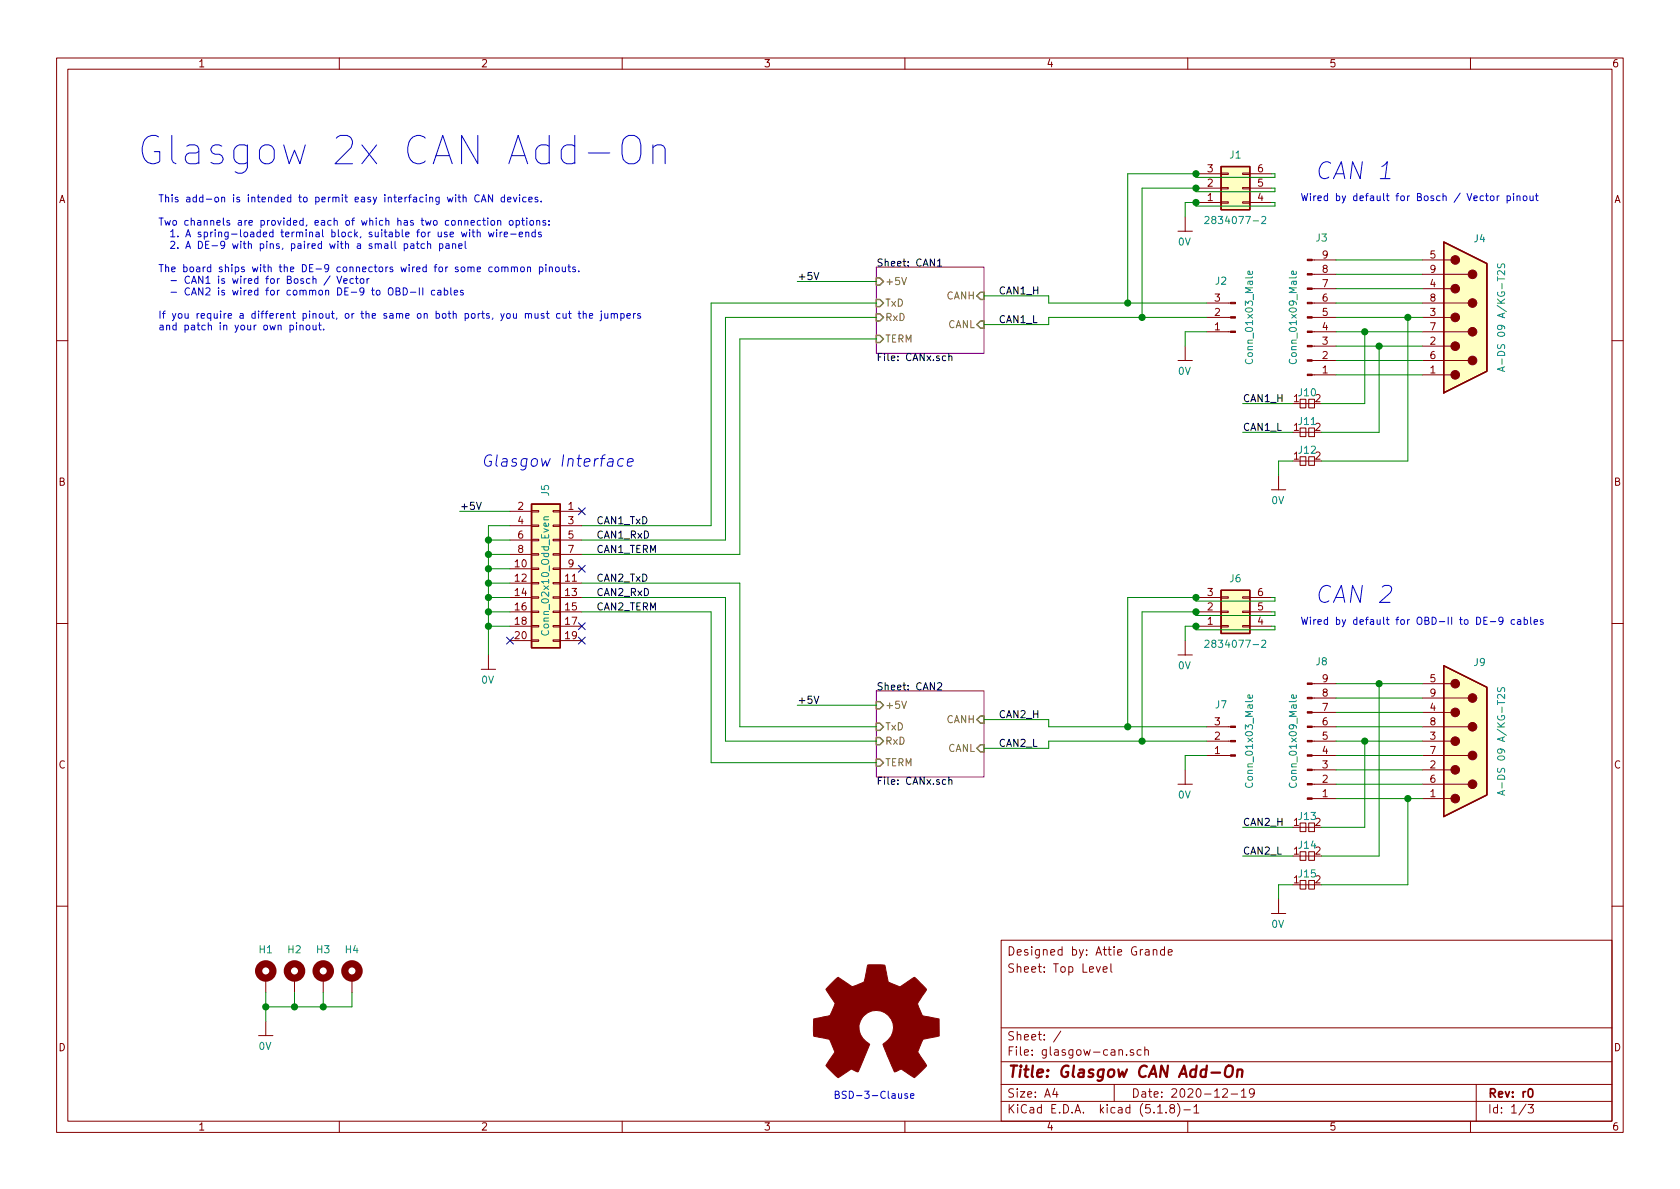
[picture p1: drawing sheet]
EESchema Schematic File Version 4
EELAYER 30 0
EELAYER END
$Descr A4 11693 8268
encoding utf-8
Sheet 1 3
Title "Glasgow CAN Add-On"
Date "2020-12-19"
Rev "r0"
Comp ""
Comment1 ""
Comment2 ""
Comment3 "Sheet: Top Level"
Comment4 "Designed by: Attie Grande"
$EndDescr
$Comp
L Connector_Generic:Conn_02x10_Odd_Even J5
U 1 1
P 3850 3950
F 0 "J5" V 3900 4450 50  0000 L CNN
F 1 "Conn_02x10_Odd_Even" V 3900 3900 50  0000 C CNN
F 2 "Connector_IDC:IDC-Header_2x10_P2.54mm_Vertical" H 3850 3950 50  0001 C CNN
F 3 "~" H 3850 3950 50  0001 C CNN
	1    3850 3950
	-1   0    0    -1  
$EndComp
$Comp
L DX_MON:0V #PWR04
U 1 1
P 3400 4550
F 0 "#PWR04" H 3400 4350 50  0001 C CNN
F 1 "0V" H 3405 4377 50  0000 C CNN
F 2 "" H 3100 4650 50  0001 C CNN
F 3 "" H 3100 4650 50  0001 C CNN
	1    3400 4550
	-1   0    0    -1  
$EndComp
Wire Wire Line
	3550 3650 3400 3650
Wire Wire Line
	3400 3650 3400 3750
Wire Wire Line
	3550 3750 3400 3750
Connection ~ 3400 3750
Wire Wire Line
	3400 3750 3400 3850
Wire Wire Line
	3550 3850 3400 3850
Connection ~ 3400 3850
Wire Wire Line
	3400 3850 3400 3950
Wire Wire Line
	3550 3950 3400 3950
Connection ~ 3400 3950
Wire Wire Line
	3400 3950 3400 4050
Wire Wire Line
	3550 4050 3400 4050
Connection ~ 3400 4050
Wire Wire Line
	3400 4050 3400 4150
Wire Wire Line
	3550 4150 3400 4150
Connection ~ 3400 4150
Wire Wire Line
	3400 4150 3400 4250
Wire Wire Line
	3550 4250 3400 4250
Connection ~ 3400 4250
Wire Wire Line
	3400 4250 3400 4350
Wire Wire Line
	3550 4350 3400 4350
Connection ~ 3400 4350
NoConn ~ 4050 4450
NoConn ~ 3550 4450
NoConn ~ 4050 3550
Text Label 4150 3650 0    50   ~ 0
CAN1_TxD
Text Label 4150 3750 0    50   ~ 0
CAN1_RxD
Text Label 4150 3850 0    50   ~ 0
CAN1_TERM
NoConn ~ 4050 4350
Text Label 3200 3550 0    50   ~ 0
+5V
Wire Wire Line
	3200 3550 3550 3550
Wire Wire Line
	6100 1950 5550 1950
Text Label 5550 1950 0    50   ~ 0
+5V
Text Label 6950 2250 0    50   ~ 0
CAN1_L
Text Label 6950 2050 0    50   ~ 0
CAN1_H
$Comp
L Connector:Conn_01x03_Male J2
U 1 1
P 8600 2200
F 0 "J2" H 8700 1950 50  0000 C CNN
F 1 "Conn_01x03_Male" V 8500 2200 50  0000 C CNN
F 2 "Connector_PinHeader_2.54mm:PinHeader_1x03_P2.54mm_Vertical" H 8600 2200 50  0001 C CNN
F 3 "~" H 8600 2200 50  0001 C CNN
	1    8600 2200
	-1   0    0    1   
$EndComp
Wire Wire Line
	7300 2100 7300 2050
Wire Wire Line
	7300 2050 6850 2050
Wire Wire Line
	7300 2200 7300 2250
Wire Wire Line
	7300 2250 6850 2250
Wire Wire Line
	3400 4350 3400 4550
$Sheet
S 6100 1850 750  600 
U 5FB9C48E
F0 "CAN1" 50
F1 "CANx.sch" 50
F2 "TxD" I L 6100 2100 50 
F3 "RxD" I L 6100 2200 50 
F4 "TERM" I L 6100 2350 50 
F5 "+5V" I L 6100 1950 50 
F6 "CANH" I R 6850 2050 50 
F7 "CANL" I R 6850 2250 50 
$EndSheet
Text Notes 3350 3250 0    79   Italic 0
Glasgow Interface
Wire Wire Line
	8350 1400 8325 1400
Wire Wire Line
	8250 1400 8250 1500
$Comp
L DX_MON:0V #PWR01
U 1 1
P 8250 1500
F 0 "#PWR01" H 8250 1300 50  0001 C CNN
F 1 "0V" H 8255 1327 50  0000 C CNN
F 2 "" H 7950 1600 50  0001 C CNN
F 3 "" H 7950 1600 50  0001 C CNN
	1    8250 1500
	-1   0    0    -1  
$EndComp
Wire Wire Line
	8350 1300 8325 1300
NoConn ~ 4050 3950
Text Label 4150 4050 0    50   ~ 0
CAN2_TxD
Text Label 4150 4150 0    50   ~ 0
CAN2_RxD
Text Label 4150 4250 0    50   ~ 0
CAN2_TERM
$Comp
L Connector:DB9_Male J4
U 1 1
P 10200 2200
F 0 "J4" H 10300 2750 50  0000 C CNN
F 1 "A-DS 09 A/KG-T2S" V 10450 2200 50  0000 C CNN
F 2 "Connector_Dsub:DSUB-9_Male_Horizontal_P2.77x2.84mm_EdgePinOffset7.70mm_Housed_MountingHolesOffset9.12mm" H 10200 2200 50  0001 C CNN
F 3 " ~" H 10200 2200 50  0001 C CNN
F 4 "Assmann WSW Components" H 10200 2200 50  0001 C CNN "MFR"
F 5 "A-DS 09 A/KG-T2S" H 10200 2200 50  0001 C CNN "MPN"
	1    10200 2200
	1    0    0    -1  
$EndComp
$Comp
L Connector:Conn_01x09_Male J3
U 1 1
P 9100 2200
F 0 "J3" H 9200 1650 50  0000 C CNN
F 1 "Conn_01x09_Male" V 9000 2200 50  0000 C CNN
F 2 "Connector_PinHeader_2.54mm:PinHeader_1x09_P2.54mm_Vertical" H 9100 2200 50  0001 C CNN
F 3 "~" H 9100 2200 50  0001 C CNN
	1    9100 2200
	1    0    0    1   
$EndComp
Wire Wire Line
	9900 1800 9300 1800
Wire Wire Line
	9900 2000 9300 2000
Wire Wire Line
	9900 2100 9300 2100
Wire Wire Line
	9300 2500 9900 2500
Wire Wire Line
	9900 2600 9300 2600
Wire Wire Line
	7300 2100 7850 2100
Wire Wire Line
	7300 2200 7950 2200
Wire Wire Line
	7950 2200 7950 1300
Connection ~ 7950 2200
Wire Wire Line
	7950 2200 8400 2200
Connection ~ 7850 2100
Wire Wire Line
	7850 2100 8400 2100
Wire Wire Line
	7850 1200 7850 2100
Wire Wire Line
	7850 1200 8325 1200
$Comp
L DX_MON:0V #PWR02
U 1 1
P 8250 2400
F 0 "#PWR02" H 8250 2200 50  0001 C CNN
F 1 "0V" H 8255 2227 50  0000 C CNN
F 2 "" H 7950 2500 50  0001 C CNN
F 3 "" H 7950 2500 50  0001 C CNN
	1    8250 2400
	-1   0    0    -1  
$EndComp
Wire Wire Line
	8250 2300 8250 2400
Wire Wire Line
	8250 2300 8400 2300
Wire Wire Line
	6100 4900 5550 4900
Text Label 5550 4900 0    50   ~ 0
+5V
Text Label 6950 5200 0    50   ~ 0
CAN2_L
Text Label 6950 5000 0    50   ~ 0
CAN2_H
$Comp
L Connector:Conn_01x03_Male J7
U 1 1
P 8600 5150
F 0 "J7" H 8700 4900 50  0000 C CNN
F 1 "Conn_01x03_Male" V 8500 5150 50  0000 C CNN
F 2 "Connector_PinHeader_2.54mm:PinHeader_1x03_P2.54mm_Vertical" H 8600 5150 50  0001 C CNN
F 3 "~" H 8600 5150 50  0001 C CNN
	1    8600 5150
	-1   0    0    1   
$EndComp
Wire Wire Line
	7300 5050 7300 5000
Wire Wire Line
	7300 5000 6850 5000
Wire Wire Line
	7300 5150 7300 5200
Wire Wire Line
	7300 5200 6850 5200
$Sheet
S 6100 4800 750  600 
U 5FD1E469
F0 "CAN2" 50
F1 "CANx.sch" 50
F2 "TxD" I L 6100 5050 50 
F3 "RxD" I L 6100 5150 50 
F4 "TERM" I L 6100 5300 50 
F5 "+5V" I L 6100 4900 50 
F6 "CANH" I R 6850 5000 50 
F7 "CANL" I R 6850 5200 50 
$EndSheet
Wire Wire Line
	8350 4350 8325 4350
Wire Wire Line
	8250 4350 8250 4450
$Comp
L DX_MON:0V #PWR03
U 1 1
P 8250 4450
F 0 "#PWR03" H 8250 4250 50  0001 C CNN
F 1 "0V" H 8255 4277 50  0000 C CNN
F 2 "" H 7950 4550 50  0001 C CNN
F 3 "" H 7950 4550 50  0001 C CNN
	1    8250 4450
	-1   0    0    -1  
$EndComp
Wire Wire Line
	8350 4250 8325 4250
$Comp
L Connector:DB9_Male J9
U 1 1
P 10200 5150
F 0 "J9" H 10300 5700 50  0000 C CNN
F 1 "A-DS 09 A/KG-T2S" V 10450 5150 50  0000 C CNN
F 2 "Connector_Dsub:DSUB-9_Male_Horizontal_P2.77x2.84mm_EdgePinOffset7.70mm_Housed_MountingHolesOffset9.12mm" H 10200 5150 50  0001 C CNN
F 3 " ~" H 10200 5150 50  0001 C CNN
F 4 "Assmann WSW Components" H 10200 5150 50  0001 C CNN "MFR"
F 5 "A-DS 09 A/KG-T2S" H 10200 5150 50  0001 C CNN "MPN"
	1    10200 5150
	1    0    0    -1  
$EndComp
$Comp
L Connector:Conn_01x09_Male J8
U 1 1
P 9100 5150
F 0 "J8" H 9200 4600 50  0000 C CNN
F 1 "Conn_01x09_Male" V 9000 5150 50  0000 C CNN
F 2 "Connector_PinHeader_2.54mm:PinHeader_1x09_P2.54mm_Vertical" H 9100 5150 50  0001 C CNN
F 3 "~" H 9100 5150 50  0001 C CNN
	1    9100 5150
	1    0    0    1   
$EndComp
Wire Wire Line
	9900 4750 9600 4750
Wire Wire Line
	9900 4850 9300 4850
Wire Wire Line
	9900 5050 9300 5050
Wire Wire Line
	9900 5250 9300 5250
Wire Wire Line
	9900 5350 9300 5350
Wire Wire Line
	9300 5450 9900 5450
Wire Wire Line
	7300 5050 7850 5050
Wire Wire Line
	7300 5150 7950 5150
Wire Wire Line
	7950 5150 7950 4250
Connection ~ 7950 5150
Wire Wire Line
	7950 5150 8400 5150
Connection ~ 7850 5050
Wire Wire Line
	7850 5050 8400 5050
Wire Wire Line
	7850 4150 7850 5050
Wire Wire Line
	7850 4150 8325 4150
$Comp
L DX_MON:0V #PWR05
U 1 1
P 8250 5350
F 0 "#PWR05" H 8250 5150 50  0001 C CNN
F 1 "0V" H 8255 5177 50  0000 C CNN
F 2 "" H 7950 5450 50  0001 C CNN
F 3 "" H 7950 5450 50  0001 C CNN
	1    8250 5350
	-1   0    0    -1  
$EndComp
Wire Wire Line
	8250 5250 8250 5350
Wire Wire Line
	8250 5250 8400 5250
Wire Wire Line
	4050 3650 4950 3650
Wire Wire Line
	4950 2100 6100 2100
Wire Wire Line
	4050 3750 5050 3750
Wire Wire Line
	5050 2200 6100 2200
Wire Wire Line
	4050 3850 5150 3850
Wire Wire Line
	5150 4050 5150 5050
Wire Wire Line
	4050 4050 5150 4050
Wire Wire Line
	5150 5050 6100 5050
Wire Wire Line
	5050 5150 5050 4150
Wire Wire Line
	4050 4150 5050 4150
Wire Wire Line
	5050 5150 6100 5150
Wire Wire Line
	4950 4250 4950 5300
Wire Wire Line
	4050 4250 4950 4250
Wire Wire Line
	4950 5300 6100 5300
Wire Wire Line
	5150 2350 6100 2350
Text Notes 1100 2300 0    50   ~ 0
This add-on is intended to permit easy interfacing with CAN devices.\n\nTwo channels are provided, each of which has two connection options:\n  1. A spring-loaded terminal block, suitable for use with wire-ends\n  2. A DE-9 with pins, paired with a small patch panel\n\nThe board ships with the DE-9 connectors wired for some common pinouts.\n  - CAN1 is wired for Bosch / Vector\n  - CAN2 is wired for common DE-9 to OBD-II cables\n\nIf you require a different pinout, or the same on both ports, you must cut the jumpers\nand patch in your own pinout.
Text Notes 9150 1250 0    118  Italic 0
CAN 1
Text Notes 9150 4200 0    118  Italic 0
CAN 2
Wire Wire Line
	9500 2800 9200 2800
Wire Wire Line
	9600 3000 9200 3000
$Comp
L pkl_misc:pkl_jumper_nc J10
U 1 1
P 9100 2800
F 0 "J10" H 9100 2850 50  0000 C BNN
F 1 "pkl_jumper_nc" H 9100 2934 50  0001 C CNN
F 2 "pkl_jumpers:J_NC_0603_20" H 9100 2800 50  0001 C CNN
F 3 "" H 9100 2800 50  0001 C CNN
	1    9100 2800
	1    0    0    -1  
$EndComp
Text Label 8650 2800 0    50   ~ 0
CAN1_H
Text Label 8650 3000 0    50   ~ 0
CAN1_L
Wire Wire Line
	8650 3000 9000 3000
Wire Wire Line
	8650 2800 9000 2800
Wire Wire Line
	9300 1900 9900 1900
Wire Wire Line
	9300 2400 9600 2400
Wire Wire Line
	9300 2300 9500 2300
Wire Wire Line
	9300 2200 9800 2200
$Comp
L pkl_misc:pkl_jumper_nc J11
U 1 1
P 9100 3000
F 0 "J11" H 9100 3050 50  0000 C BNN
F 1 "pkl_jumper_nc" H 9100 3134 50  0001 C CNN
F 2 "pkl_jumpers:J_NC_0603_20" H 9100 3000 50  0001 C CNN
F 3 "" H 9100 3000 50  0001 C CNN
	1    9100 3000
	1    0    0    -1  
$EndComp
$Comp
L pkl_misc:pkl_jumper_nc J12
U 1 1
P 9100 3200
F 0 "J12" H 9100 3250 50  0000 C BNN
F 1 "pkl_jumper_nc" H 9100 3334 50  0001 C CNN
F 2 "pkl_jumpers:J_NC_0603_20" H 9100 3200 50  0001 C CNN
F 3 "" H 9100 3200 50  0001 C CNN
	1    9100 3200
	1    0    0    -1  
$EndComp
Wire Wire Line
	9500 2300 9500 2800
Connection ~ 9500 2300
Wire Wire Line
	9500 2300 9900 2300
Wire Wire Line
	9600 2400 9600 3000
Connection ~ 9600 2400
Wire Wire Line
	9600 2400 9900 2400
Wire Wire Line
	9800 2200 9800 3200
Wire Wire Line
	9800 3200 9200 3200
Connection ~ 9800 2200
Wire Wire Line
	9800 2200 9900 2200
$Comp
L DX_MON:0V #PWR016
U 1 1
P 8900 3300
F 0 "#PWR016" H 8900 3100 50  0001 C CNN
F 1 "0V" H 8905 3127 50  0000 C CNN
F 2 "" H 8600 3400 50  0001 C CNN
F 3 "" H 8600 3400 50  0001 C CNN
	1    8900 3300
	-1   0    0    -1  
$EndComp
Wire Wire Line
	9000 3200 8900 3200
Wire Wire Line
	8900 3200 8900 3300
Wire Wire Line
	4950 2100 4950 3650
Wire Wire Line
	5150 2350 5150 3850
Wire Wire Line
	5050 2200 5050 3750
Wire Wire Line
	9300 4950 9900 4950
Wire Wire Line
	9300 5150 9500 5150
Wire Wire Line
	9300 5550 9800 5550
Wire Wire Line
	9500 5750 9200 5750
Wire Wire Line
	9600 5950 9200 5950
$Comp
L pkl_misc:pkl_jumper_nc J13
U 1 1
P 9100 5750
F 0 "J13" H 9100 5800 50  0000 C BNN
F 1 "pkl_jumper_nc" H 9100 5884 50  0001 C CNN
F 2 "pkl_jumpers:J_NC_0603_20" H 9100 5750 50  0001 C CNN
F 3 "" H 9100 5750 50  0001 C CNN
	1    9100 5750
	1    0    0    -1  
$EndComp
Text Label 8650 5750 0    50   ~ 0
CAN2_H
Text Label 8650 5950 0    50   ~ 0
CAN2_L
Wire Wire Line
	8650 5950 9000 5950
Wire Wire Line
	8650 5750 9000 5750
$Comp
L pkl_misc:pkl_jumper_nc J14
U 1 1
P 9100 5950
F 0 "J14" H 9100 6000 50  0000 C BNN
F 1 "pkl_jumper_nc" H 9100 6084 50  0001 C CNN
F 2 "pkl_jumpers:J_NC_0603_20" H 9100 5950 50  0001 C CNN
F 3 "" H 9100 5950 50  0001 C CNN
	1    9100 5950
	1    0    0    -1  
$EndComp
$Comp
L pkl_misc:pkl_jumper_nc J15
U 1 1
P 9100 6150
F 0 "J15" H 9100 6200 50  0000 C BNN
F 1 "pkl_jumper_nc" H 9100 6284 50  0001 C CNN
F 2 "pkl_jumpers:J_NC_0603_20" H 9100 6150 50  0001 C CNN
F 3 "" H 9100 6150 50  0001 C CNN
	1    9100 6150
	1    0    0    -1  
$EndComp
Wire Wire Line
	9800 6150 9200 6150
$Comp
L DX_MON:0V #PWR017
U 1 1
P 8900 6250
F 0 "#PWR017" H 8900 6050 50  0001 C CNN
F 1 "0V" H 8905 6077 50  0000 C CNN
F 2 "" H 8600 6350 50  0001 C CNN
F 3 "" H 8600 6350 50  0001 C CNN
	1    8900 6250
	-1   0    0    -1  
$EndComp
Wire Wire Line
	9000 6150 8900 6150
Wire Wire Line
	8900 6150 8900 6250
Wire Wire Line
	9500 5150 9500 5750
Connection ~ 9500 5150
Wire Wire Line
	9500 5150 9900 5150
Wire Wire Line
	9600 4750 9600 5950
Connection ~ 9600 4750
Wire Wire Line
	9600 4750 9300 4750
Wire Wire Line
	9800 5550 9800 6150
Connection ~ 9800 5550
Wire Wire Line
	9800 5550 9900 5550
Text Notes 9050 1400 0    50   ~ 0
Wired by default for Bosch / Vector pinout
Text Notes 9050 4350 0    50   ~ 0
Wired by default for OBD-II to DE-9 cables
$Comp
L Connector_Generic:Conn_02x03_Top_Bottom J1
U 1 1
P 8550 1300
F 0 "J1" H 8600 1100 50  0000 C TNN
F 1 "2834077-2" H 8600 1500 50  0000 C BNN
F 2 "glasgow-can:TE_2834077-2" H 8550 1300 50  0001 C CNN
F 3 "~" H 8550 1300 50  0001 C CNN
F 4 "TE Connectivity" H 8550 1300 50  0001 C CNN "MFG"
F 5 "2834077-2" H 8550 1300 50  0001 C CNN "MPN"
	1    8550 1300
	1    0    0    1   
$EndComp
$Comp
L Connector_Generic:Conn_02x03_Top_Bottom J6
U 1 1
P 8550 4250
F 0 "J6" H 8600 4050 50  0000 C TNN
F 1 "2834077-2" H 8600 4450 50  0000 C BNN
F 2 "glasgow-can:TE_2834077-2" H 8550 4250 50  0001 C CNN
F 3 "~" H 8550 4250 50  0001 C CNN
F 4 "TE Connectivity" H 8550 4250 50  0001 C CNN "MFG"
F 5 "2834077-2" H 8550 4250 50  0001 C CNN "MPN"
	1    8550 4250
	1    0    0    1   
$EndComp
Wire Wire Line
	8325 1200 8325 1225
Wire Wire Line
	8875 1225 8875 1200
Wire Wire Line
	8875 1200 8850 1200
Wire Wire Line
	8325 1225 8875 1225
Connection ~ 8325 1200
Wire Wire Line
	8325 1200 8350 1200
Wire Wire Line
	8325 1300 8325 1325
Wire Wire Line
	8325 1325 8875 1325
Wire Wire Line
	8875 1325 8875 1300
Wire Wire Line
	8875 1300 8850 1300
Connection ~ 8325 1300
Wire Wire Line
	8325 1300 7950 1300
Wire Wire Line
	8325 1400 8325 1425
Wire Wire Line
	8325 1425 8875 1425
Wire Wire Line
	8875 1425 8875 1400
Wire Wire Line
	8875 1400 8850 1400
Connection ~ 8325 1400
Wire Wire Line
	8325 1400 8250 1400
Wire Wire Line
	8325 4150 8325 4175
Wire Wire Line
	8325 4175 8875 4175
Wire Wire Line
	8875 4175 8875 4150
Wire Wire Line
	8875 4150 8850 4150
Connection ~ 8325 4150
Wire Wire Line
	8325 4150 8350 4150
Wire Wire Line
	8325 4250 8325 4275
Wire Wire Line
	8325 4275 8875 4275
Wire Wire Line
	8875 4275 8875 4250
Wire Wire Line
	8875 4250 8850 4250
Connection ~ 8325 4250
Wire Wire Line
	8325 4250 7950 4250
Wire Wire Line
	8325 4350 8325 4375
Wire Wire Line
	8325 4375 8875 4375
Wire Wire Line
	8875 4375 8875 4350
Wire Wire Line
	8875 4350 8850 4350
Connection ~ 8325 4350
Wire Wire Line
	8325 4350 8250 4350
$Comp
L Mechanical:MountingHole_Pad H1
U 1 1
P 1850 6800
F 0 "H1" H 1850 7000 50  0000 C CNN
F 1 "MountingHole_Pad" H 1950 6758 50  0001 L CNN
F 2 "MountingHole:MountingHole_3.2mm_M3_Pad_Via" H 1850 6800 50  0001 C CNN
F 3 "~" H 1850 6800 50  0001 C CNN
	1    1850 6800
	1    0    0    -1  
$EndComp
$Comp
L Mechanical:MountingHole_Pad H2
U 1 1
P 2050 6800
F 0 "H2" H 2050 7000 50  0000 C CNN
F 1 "MountingHole_Pad" H 2150 6758 50  0001 L CNN
F 2 "MountingHole:MountingHole_3.2mm_M3_Pad_Via" H 2050 6800 50  0001 C CNN
F 3 "~" H 2050 6800 50  0001 C CNN
	1    2050 6800
	1    0    0    -1  
$EndComp
$Comp
L Mechanical:MountingHole_Pad H3
U 1 1
P 2250 6800
F 0 "H3" H 2250 7000 50  0000 C CNN
F 1 "MountingHole_Pad" H 2350 6758 50  0001 L CNN
F 2 "MountingHole:MountingHole_3.2mm_M3_Pad_Via" H 2250 6800 50  0001 C CNN
F 3 "~" H 2250 6800 50  0001 C CNN
	1    2250 6800
	1    0    0    -1  
$EndComp
$Comp
L Mechanical:MountingHole_Pad H4
U 1 1
P 2450 6800
F 0 "H4" H 2450 7000 50  0000 C CNN
F 1 "MountingHole_Pad" H 2550 6758 50  0001 L CNN
F 2 "MountingHole:MountingHole_3.2mm_M3_Pad_Via" H 2450 6800 50  0001 C CNN
F 3 "~" H 2450 6800 50  0001 C CNN
	1    2450 6800
	1    0    0    -1  
$EndComp
$Comp
L DX_MON:0V #PWR018
U 1 1
P 1850 7100
F 0 "#PWR018" H 1850 6900 50  0001 C CNN
F 1 "0V" H 1855 6927 50  0000 C CNN
F 2 "" H 1550 7200 50  0001 C CNN
F 3 "" H 1550 7200 50  0001 C CNN
	1    1850 7100
	-1   0    0    -1  
$EndComp
Wire Wire Line
	1850 6900 1850 7000
Wire Wire Line
	1850 7000 2050 7000
Wire Wire Line
	2050 7000 2050 6900
Connection ~ 1850 7000
Wire Wire Line
	1850 7000 1850 7100
Wire Wire Line
	2250 7000 2250 6900
Wire Wire Line
	2250 7000 2450 7000
Wire Wire Line
	2450 7000 2450 6900
Connection ~ 2250 7000
Wire Wire Line
	2050 7000 2250 7000
Connection ~ 2050 7000
Text Notes 950  1150 0    197  ~ 0
Glasgow 2x CAN Add-On
$Comp
L Graphic:Logo_Open_Hardware_Large LOGO1
U 1 1
P 6100 7150
F 0 "LOGO1" H 6100 7650 50  0001 C CNN
F 1 "Logo_Open_Hardware_Large" H 6100 6750 50  0001 C CNN
F 2 "Symbol:OSHW-Logo2_7.3x6mm_SilkScreen" H 6100 7150 50  0001 C CNN
F 3 "~" H 6100 7150 50  0001 C CNN
	1    6100 7150
	1    0    0    -1  
$EndComp
Text Notes 5800 7650 0    50   ~ 0
BSD-3-Clause
$EndSCHEMATC
